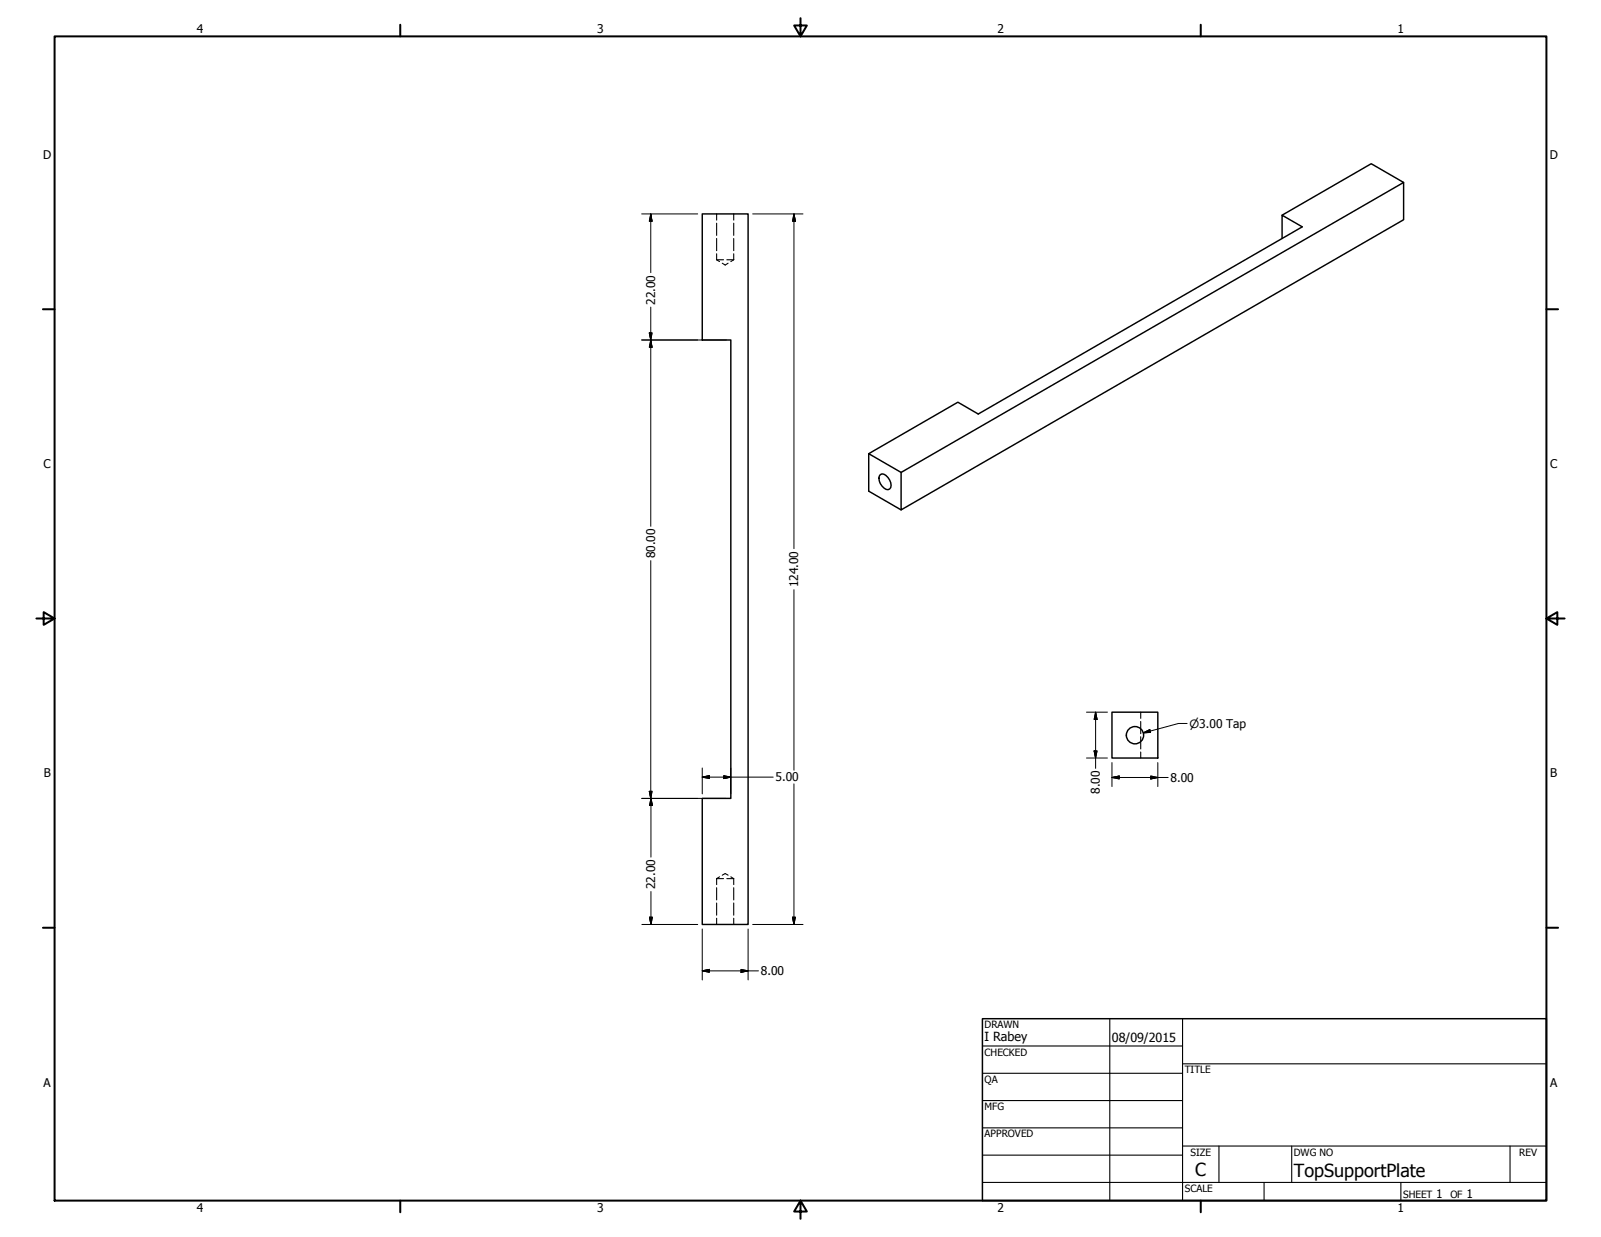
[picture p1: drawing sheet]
<svg xmlns="http://www.w3.org/2000/svg" width="559mm" height="432mm" viewBox="0 0 559 432" stroke-linecap="round" stroke-linejoin="round" font-family="sans-serif">
<!-- layer: Visible (ANSI) -->
<g fill="none" stroke="#000" stroke-width=".51">
<path d="M245.1 74.7h16v248h-16v-44h10v-160h-10zM447.5 75.1l31.1-18 11.3 6.6-175.4 101.2-11.3-6.5 31.1-18 7.1 4.1 113.1-65.3-7-4.1v8.1M489.9 63.7v13l-175.4 101.3v-13.1M303.2 158.4v13l11.3 6.6M307.3 165.7a2.02 2.02 0 0 1 2.6 1 3.3 3.3 0 0 1 .6 4 2.02 2.02 0 0 1-2.7-1 3.3 3.3 0 0 1-.5-4zM388.1 248.6h16v16h-16z"/>
<circle cx="396.1" cy="256.6" r="3"/>
</g>
<!-- layer: Hidden (ANSI) -->
<g fill="none" stroke="#000" stroke-width=".38">
<path d="M250.1 74.7v2.1M250.1 77.9v4.3M256.1 74.7v2.1M256.1 77.9v4.3M250.1 90.7h2.4M250.1 90.7l1 .6M250.1 83.2v4.3M250.1 88.6v2.1M252.1 91.9l1 .6 1-.6M253.7 90.7h2.4M256.1 90.7l-1 .6M256.1 83.2v4.3"/>
<path d="M256.1 88.6v2.1M398.1 248.6v2.2M398.1 251.8v4.3M398.1 257.2v4.2M398.1 262.5v2.1M250.1 306.7v2.1M250.1 309.9v4.2M250.1 315.2v4.3M250.1 306.7h2.4M251.1 306.1l-1 .6M252.1 305.5l1-.6 1 .6M253.7 306.7h2.4"/>
<path d="M255.1 306.1l1 .6M256.1 306.7v2.1M256.1 309.9v4.2M256.1 315.2v4.3M250.1 320.5v2.2M256.1 320.5v2.2"/>
</g>
<!-- layer: Border (ANSI) -->
<g fill="none" stroke="#000" stroke-width=".7">
<path d="M19 12.7h520.8v406.4h-520.8zM139.7 8.6v4.1M279.4 6.3v6.4l-2.2-3.8h4.4l-2.2 3.8M419.1 8.6v4.1M15 107.9h4M539.8 107.9h4M12.7 215.9h6.3l-3.8-2.2v4.4l3.8-2.2M539.8 215.9l3.8 2.2v-4.4l-3.8 2.2h6.3M15 323.8h4M539.8 323.8h4M139.7 419.1v4.1M279.4 419.1l2.2 3.8h-4.4l2.2-3.8v6.3"/>
<path d="M419.1 419.1v4.1"/>
</g>
<!-- layer: Title (ANSI) -->
<g fill="none" stroke="#000" stroke-width=".38">
<path d="M387.3 355.6v63.5M412.7 355.6v63.5M342.9 365.1h69.8M342.9 374.6h69.8M412.7 371.3h127.1M342.9 384.2h69.8M342.9 393.7h69.8M342.9 412.7h196.9M342.9 403.2h69.8M412.7 400h127.1M425.4 400v12.7M441.2 412.7v6.4"/>
<path d="M450.8 400v12.7M488.9 412.7v6.4M527 400v12.7"/>
</g>
<path d="M342.9 355.6h196.9v63.5h-196.9z" fill="none" stroke="#000" stroke-width=".51"/>
<!-- layer: Dimension (ANSI) -->
<g fill="none" stroke="#000" stroke-width=".35">
<path d="M224 74.7h19.5M227.1 74.7l.5 2.5h-1zM227.1 74.7v20.5M262.7 74.7h17.6M277.1 74.7l.5 2.5h-1zM277.1 74.7v116.8M224 118.7h29.5M226.6 116.2h1l-.5 2.5zM227.1 118.7l.5 2.5h-1zM227.1 107.2v76.5M227.1 195.7v83M277.1 205.9v63"/>
<path d="M379.2 248.6h7.3M382.4 248.6l.5 2.5h-1zM382.4 248.6v19.6M399 255.8l2.3-1.1 .3 1zM414.3 252.5h-2.9l-12.4 3.3M224 278.7h29.5M226.6 276.2h1l-.5 2.5zM227.2 278.7l.5 2.5h-1zM227.2 278.7v20.5M245.1 271.3l2.5-.5v1zM245.1 268.1v9M245.1 271.3h24.8"/>
<path d="M252.6 270.8l2.5 .5-2.5 .5zM255.1 268.1v9M277.1 273.6v49.1M379.2 264.6h7.3M381.9 262.1h1l-.5 2.5zM388.1 271.4l2.6-.5v1zM388.1 271.4h19.6M388.1 266.2v8.4M401.6 270.9l2.5 .5-2.5 .5zM404.1 266.2v8.4M227.2 311.2v11.5M224 322.7h19.5"/>
<path d="M226.7 320.2h1l-.5 2.5zM245.1 338.9l2.5-.5v1zM245.1 338.9h19.6M245.1 324.3v17.8M258.6 338.4l2.5 .5-2.5 .5zM261.1 324.3v17.8M262.7 322.7h17.6M276.6 320.2h1l-.5 2.5z"/>
</g>
<g fill="#000" stroke="#000" stroke-width=".35">
<path d="M227.1 74.7l.5 2.5zM227.1 74.7l.5 2.5h-1zM277.1 74.7l.5 2.5zM277.1 74.7l.5 2.5h-1zM226.6 116.2l.5 2.5zM226.6 116.2h1l-.5 2.5zM227.1 118.7l.5 2.5zM227.1 118.7l.5 2.5h-1zM382.4 248.6l.5 2.5zM382.4 248.6l.5 2.5h-1zM399 255.8l2.3-1.1zM399 255.8l2.3-1.1 .3 1z"/>
<path d="M226.6 276.2l.5 2.5zM226.6 276.2h1l-.5 2.5zM245.1 271.3l2.5-.5zM245.1 271.3l2.5-.5v1zM252.6 271.8l2.5-.5zM252.6 270.8l2.5 .5-2.5 .5zM381.9 262.1l.5 2.5zM381.9 262.1h1l-.5 2.5zM388.1 271.4l2.6-.5zM388.1 271.4l2.6-.5v1zM401.6 271.9l2.5-.5zM401.6 270.9l2.5 .5-2.5 .5z"/>
<path d="M227.2 278.7l.5 2.5zM227.2 278.7l.5 2.5h-1zM226.7 320.2l.5 2.5zM226.7 320.2h1l-.5 2.5zM245.1 338.9l2.5-.5zM245.1 338.9l2.5-.5v1zM258.6 339.4l2.5-.5zM258.6 338.4l2.5 .5-2.5 .5zM276.6 320.2l.5 2.5zM276.6 320.2h1l-.5 2.5z"/>
</g>
<g font-size="6.3">
<text x="417.2" y="410.6">C</text>
<text x="451.6" y="410.7">TopSupportPlate</text>
</g>
<g font-size="4.4">
<text x="343.7" y="363.5">I Rabey</text>
<text x="388.1" y="363.7">08/09/2015</text>
</g>
<g font-size="4.2">
<text x="68.7" y="11.7">4</text>
<text x="208.4" y="11.7">3</text>
<text x="348.1" y="11.7">2</text>
<text x="487.8" y="11.7">1</text>
<text x="15.1" y="55.5">D</text>
<text x="540.9" y="55.5">D</text>
<text x="228.7" y="106.4" transform="rotate(-90 228.7 106.4)">22.00</text>
<text x="15.2" y="163.4">C</text>
<text x="541" y="163.4">C</text>
<text x="228.7" y="194.9" transform="rotate(-90 228.7 194.9)">80.00</text>
<text x="278.6" y="205" transform="rotate(-90 278.6 205)">124.00</text>
<text x="15.3" y="271.4">B</text>
<text x="270.7" y="272.8">5.00</text>
<text x="408.6" y="272.9">8.00</text>
<text x="541.1" y="271.4">B</text>
<text x="383.9" y="277.2" transform="rotate(-90 383.9 277.2)">8.00</text>
<text x="228.7" y="310.4" transform="rotate(-90 228.7 310.4)">22.00</text>
<text x="265.6" y="340.4">8.00</text>
<text x="15.2" y="379.3">A</text>
<text x="541" y="379.3">A</text>
<text x="501.3" y="418.3">1</text>
<text x="511.8" y="418.3">1</text>
<text x="68.7" y="423.2">4</text>
<text x="208.4" y="423.2">3</text>
<text x="348.1" y="423.2">2</text>
<text x="487.8" y="423.2">1</text>
</g>
<text font-size="4" x="415.2" y="254">⌀3.00 Tap</text>
<g font-size="3.5">
<text x="343.7" y="358.9">DRAWN</text>
<text x="343.7" y="368.5">CHECKED</text>
<text x="413.5" y="374.6">TITLE</text>
<text x="343.7" y="378">QA</text>
<text x="343.7" y="387.5">MFG</text>
<text x="343.7" y="397.1">APPROVED</text>
<text x="415.5" y="403.4">SIZE</text>
<text x="451.6" y="403.4">DWG NO</text>
<text x="530.3" y="403.4">REV</text>
<text x="413.5" y="416.1">SCALE</text>
<text x="489.7" y="418.3">SHEET</text>
<text x="506.2" y="418.3">OF</text>
</g>
</svg>
